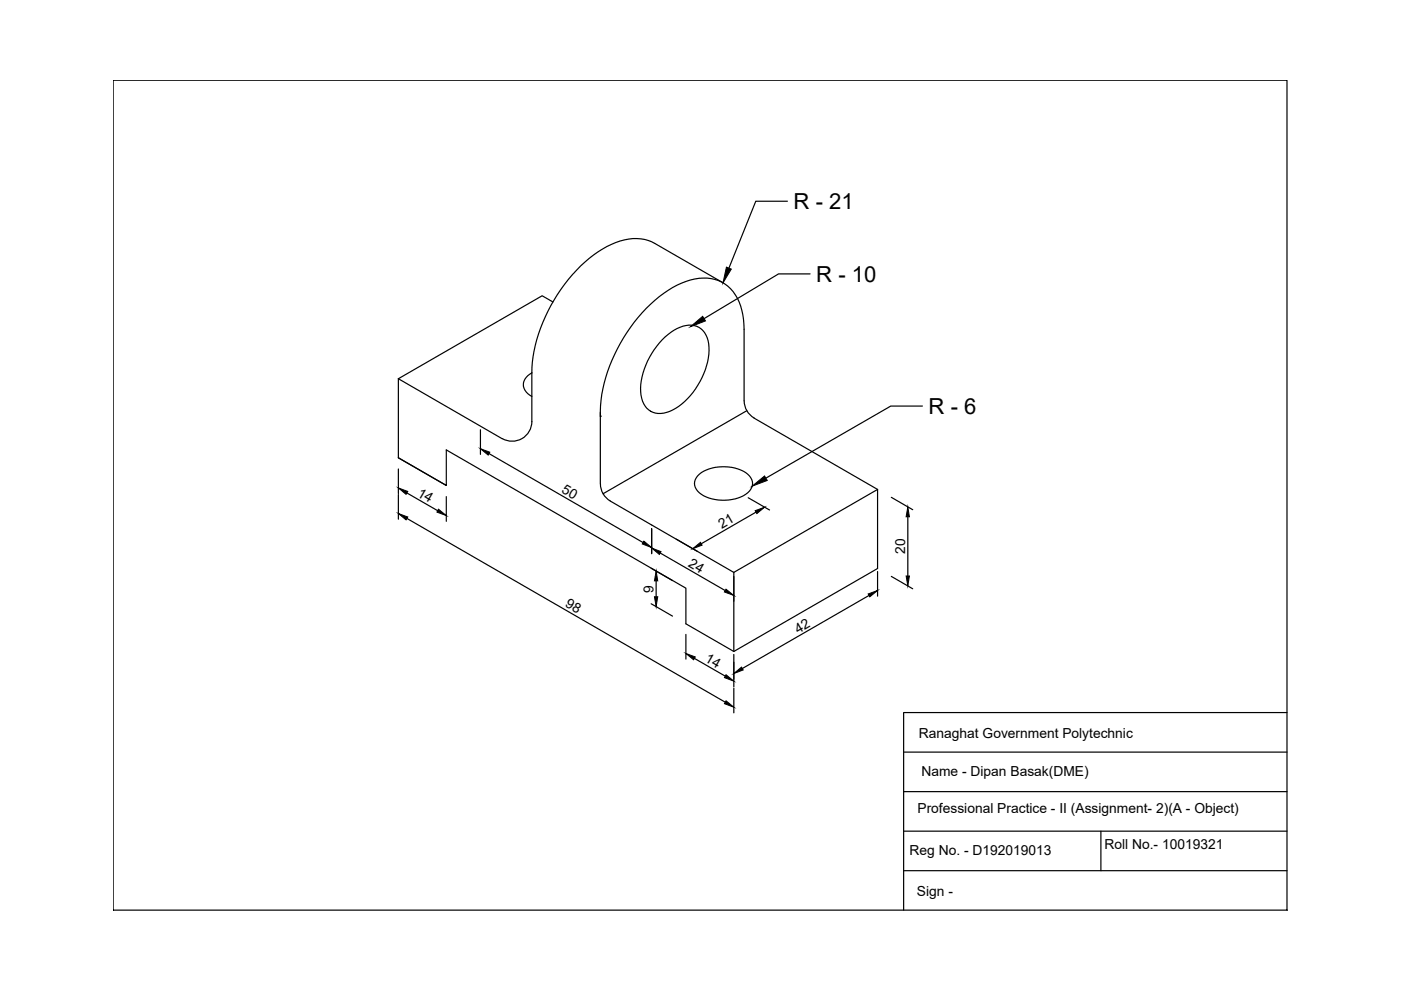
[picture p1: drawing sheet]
<svg xmlns="http://www.w3.org/2000/svg" width="297mm" height="210mm" viewBox="0 0 297 210" stroke-linecap="round" stroke-linejoin="round" font-family="sans-serif">
<!-- layer: 0 -->
<g fill="none" stroke="#000" stroke-width=".25">
<path d="M24 17h248.9v176h-248.9zM153.3 60l-14.5-8.4a9.7 9.7 0 0 0-9.1 .2 29.4 29.4 0 0 0-12.9 13 30.5 30.5 0 0 0-4 14.3M166.9 42.7h-6.7l-5.7 14.1M171.8 58.1h-6.7l-15.8 9.5M112.8 79.1v10.3a4.2 4.2 0 0 1-6.3 3.6M112.8 79.1a2.58 2.58 0 0 0-1.2 4l1.2 1M117.2 64l-2.3-1.3-30.4 17.6M140.4 72.1a8.5 8.5 0 0 1 6.2-3.1 4.2 4.2 0 0 1 3.7 4.6 15.7 15.7 0 0 1-7.7 13.3 4.3 4.3 0 0 1-5.8-.8 8.9 8.9 0 0 1-.2-7.9 17.6 17.6 0 0 1 3.8-6.1zM84.5 97.1l10.1 5.8v-7.5l50.8 29.3v7.6l10.2 5.8M84.5 80.3v16.8M84.5 99.4v5.3M84.5 97.1l10.1 5.8"/>
<path d="M84.5 80.3l22 12.7M101.9 91.1v5.2M103.7 96.2l32.6 18.8M127.3 88.2h.1M127.3 87.4v15.2M157.8 85v-15.2a11.8 11.8 0 0 0-3.5-9.1 9.1 9.1 0 0 0-9.8-.7 30.3 30.3 0 0 0-14.2 15.2 29 29 0 0 0-3 13M157.8 85a4.2 4.2 0 0 0 2.1 3.6l26.2 15.2M158.3 87.1l-30.5 17.6M195.6 86.1h-6.7l-26.5 15.3M84.5 104.9v5.2M86.3 104.5l6.5 3.8M86.3 109.9l67.5 39"/>
<path d="M94.6 105.3v5.2M127.3 102.6a4.2 4.2 0 0 0 2.1 3.6l26.2 15.2M138.2 112v5.4M140 117.3l13.8 7.9M147.9 100.9a8.7 8.7 0 0 1 9.2-1.2 3 3 0 0 1 2.3 3.6 5.7 5.7 0 0 1-4.9 2.7 7.5 7.5 0 0 1-6.9-2.3 2.21 2.21 0 0 1 .3-2.8zM158.6 105.5l4.6 2.6M160.3 108.6l-11.6 6.7M186.1 103.8v16.7l-30.5 17.6M186.1 103.8l-30.5 17.6M189 105.4l4.5 2.7M192.5 109.6v12.5M138.1 128l4.5 2.6"/>
<path d="M138.1 120.5l4.5 2.6M139.1 123.2v3.3M145.4 134.5v5.3M147.2 139.6l6.6 3.8M155.6 121.4v16.7M155.6 138.8v6.8M184.2 126.3l-26.8 15.4M186.1 121.2v5.2M189 122.2l4.5 2.6M155.6 145.9v5.2M191.6 159.5h81.3M272.9 151.1h-81.3v41.9"/>
<path d="M191.6 167.8h81.3M191.6 176.2h81.3M233.4 176.2v8.4M191.6 184.6h81.3M272.9 193h.1"/>
</g>
<g fill="#000" stroke="#000" stroke-width=".21">
<path d="M154 56.6l1.1 .5-1.8 2.9zM146.4 69.3l2.6-2.2 .6 .9zM101.9 95.1l2 .8-.4 .6zM84.5 103.5l2 .7-.4 .6zM84.5 108.9l2 .7-.4 .6zM93 108l1.6 1.3-2-.7zM136.5 114.7l1.7 1.4-2-.8zM138.2 116.2l2 .8-.4 .6zM146.9 116.3l1.6-1.3 .4 .6zM160.1 108.3l2-.8-1.6 1.4zM159.5 103.1l2.6-2.2 .6 1zM192.5 107.5l.3 2.1h-.7z"/>
<path d="M139.1 121.1l.4 2.1h-.7zM138.8 126.5h.7l-.4 2.1zM145.4 138.5l2 .8-.3 .6zM153.9 124.9l1.7 1.4-2-.8zM184.1 125.9l2-.7-1.7 1.3zM192.1 122.1h.7l-.3 2.1zM153.9 143.1l1.7 1.3-2-.7zM153.9 148.6l1.7 1.3-2-.7zM155.6 142.8l1.6-1.4 .4 .6z"/>
</g>
<g font-size="4.7">
<text x="168.3" y="44.4">R - 21</text>
<text x="173.1" y="59.7">R - 10</text>
<text x="196.9" y="87.8">R - 6</text>
</g>
<g font-size="2.9">
<text x="88.3" y="105.1" transform="rotate(30 88.3 105.1)">14</text>
<text x="118.9" y="104.3" transform="rotate(30 118.9 104.3)">50</text>
<text x="153" y="112.2" transform="rotate(-30 153 112.2)">21</text>
<text x="145.7" y="120" transform="rotate(30 145.7 120)">24</text>
<text x="191.9" y="117.4" transform="rotate(-90 191.9 117.4)">20</text>
<text x="138.5" y="125.7" transform="rotate(-90 138.5 125.7)">9</text>
<text x="119.7" y="128.6" transform="rotate(30 119.7 128.6)">98</text>
<text x="169.2" y="134.3" transform="rotate(-30 169.2 134.3)">42</text>
<text x="149.3" y="140.2" transform="rotate(30 149.3 140.2)">14</text>
<text x="194.8" y="156.4">Ranaghat Government Polytechnic</text>
<text x="195.4" y="164.4">Name - Dipan Basak(DME)</text>
<text x="194.5" y="172.3">Professional Practice - II (Assignment- 2)(A - Object)</text>
<text x="234.2" y="179.9">Roll No.- 10019321</text>
<text x="192.9" y="181.2">Reg No. - D192019013</text>
<text x="194.4" y="189.9">Sign -</text>
</g>
</svg>
